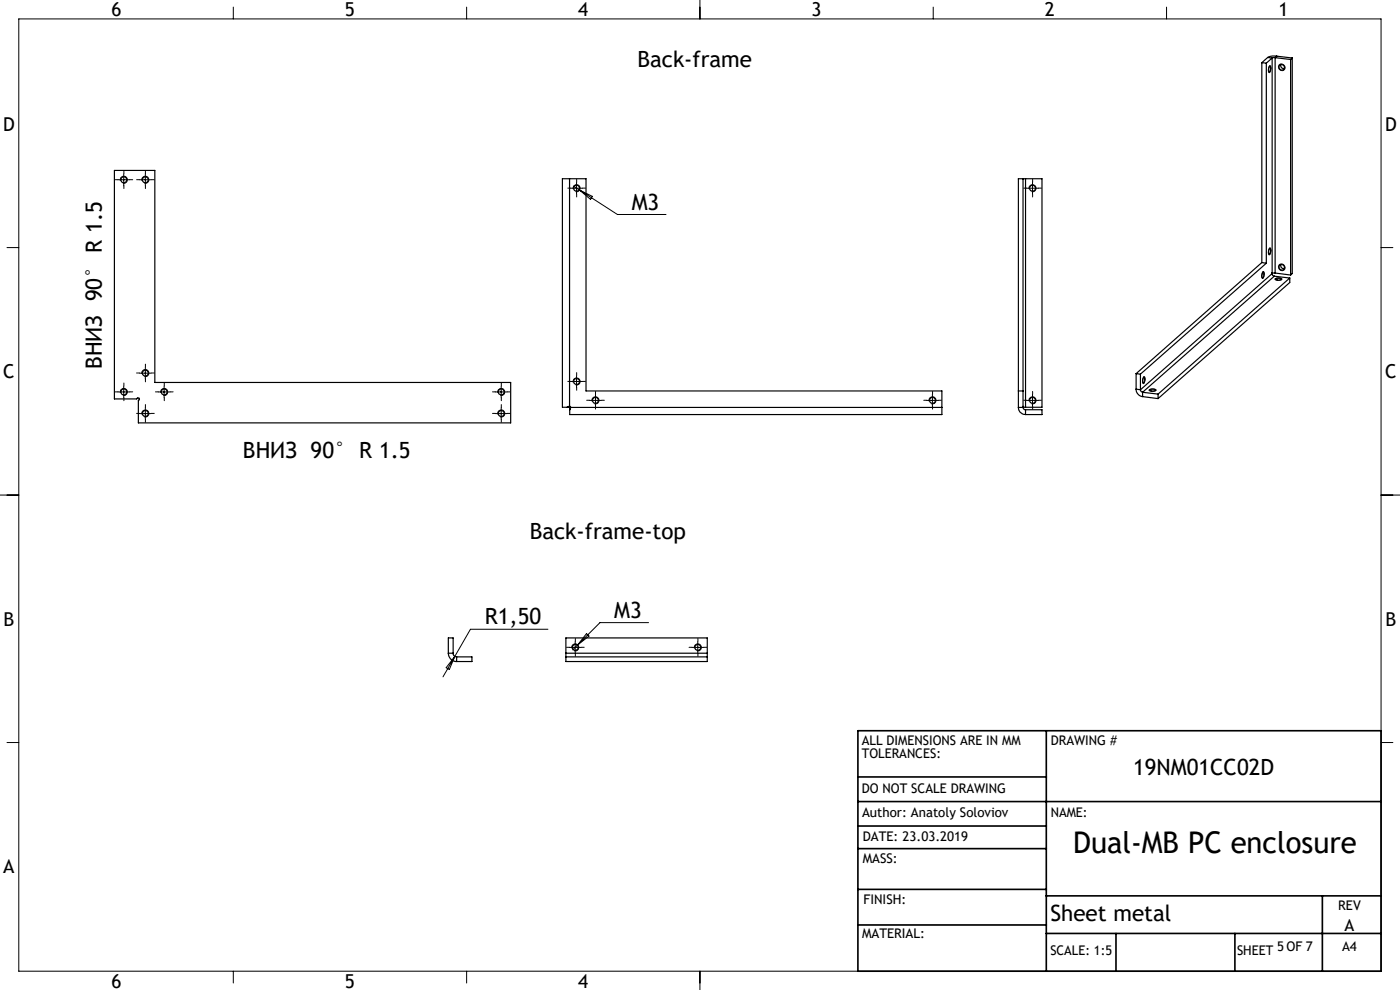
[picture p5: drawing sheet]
<svg xmlns="http://www.w3.org/2000/svg" width="297mm" height="210mm" viewBox="0 0 297 210" stroke-linecap="round" stroke-linejoin="round" font-family="sans-serif">
<g fill="none" stroke="#000" stroke-width=".21">
<path d="M4 4h289v202h-289zM49.5 1.5v2.5M99 1.5v2.5M148.5 0v4M198 1.5v2.5M247.5 1.5v2.5M269.3 13.9a1.02 1.02 0 0 1 .1 1.4l-.1 .1a.92 .92 0 0 1 0-1.4zM25 38.1h2.5M25.5 38.3a.75 .75 0 0 1 .7-.9 .75 .75 0 0 1 .8 .8 .75 .75 0 0 1-.9 .7M26.2 36.9v2.5M29.6 38.1h2.5M30.1 38.3a.76 .76 0 0 1 .6-.9 .76 .76 0 0 1 .9 .8 .76 .76 0 0 1-.9 .7"/>
<path d="M30.8 36.9v2.5M121.1 39.9h2.5M121.7 39.5l1.2 .8M122.3 38.7v2.5M217.8 39.9h2.5M219 38.7v2.5M1.5 52.5h2.5M121.6 40.1a.74 .74 0 0 1 .7-.9 .74 .74 0 0 1 .8 .8 .74 .74 0 0 1-1 .6M122.9 40.3l8.1 5.2h10.3M122.9 40.3l2.8 1.4-.4 .6zM218.3 40.1a.74 .74 0 0 1 .7-.9 .74 .74 0 0 1 .8 .8 .74 .74 0 0 1-.9 .6M267.9 57.6a1.02 1.02 0 0 1 .1 1.4h-.1a.92 .92 0 0 1 0-1.3z"/>
<path d="M269.3 52.6a.19 .19 0 0 1 .3 0 .19 .19 0 0 1 0 .3v.7l-.3 .4a.92 .92 0 0 1 0-1.3zM270.5 59.2a1.25 1.25 0 0 1 1.5 .1 1.12 1.12 0 0 1-1.5-.1zM293 52.5h2.5M29.6 79.2h2.5M30.1 79.3a.75 .75 0 0 1 .6-.9 .75 .75 0 0 1 .9 .8 .75 .75 0 0 1-.9 .7M30.8 77.9v2.5M122.3 79.7v2.5M242.6 79.9h.1a1.03 1.03 0 0 1-.2 1.4l-.1-.8zM25 83.1h2.5M25.5 83.3a.74 .74 0 0 1 .7-.9 .74 .74 0 0 1 .8 .8 .74 .74 0 0 1-.9 .6M26.2 81.9v2.5M29.6 87.7h2.5"/>
<path d="M30.1 87.9a.76 .76 0 0 1 .6-1 .76 .76 0 0 1 .9 .8 .76 .76 0 0 1-.9 .7M30.8 86.5v2.5M33.6 83.1h2.5M34.1 83.3a.74 .74 0 0 1 .7-.9 .74 .74 0 0 1 .8 .8 .74 .74 0 0 1-1 .6M34.8 81.9v2.5M105.1 83.1h2.5M105.1 87.7h2.5M105.6 83.3a.74 .74 0 0 1 .7-.9 .74 .74 0 0 1 .8 .8 .74 .74 0 0 1-.9 .6M105.6 87.9a.75 .75 0 0 1 .7-.9 .75 .75 0 0 1 .8 .8 .75 .75 0 0 1-.9 .6M106.3 81.9v2.5M106.3 86.5v2.5M121.1 80.9h2.5"/>
<path d="M121.6 81.1a.75 .75 0 0 1 .7-.9 .75 .75 0 0 1 .8 .8 .75 .75 0 0 1-1 .7M125.1 84.9h2.5M125.6 85.1a.75 .75 0 0 1 .6-.9 .75 .75 0 0 1 .9 .8 .75 .75 0 0 1-1 .6M126.3 83.7v2.5M196.6 84.9h2.5M197.1 85.1a.74 .74 0 0 1 .6-.9 .74 .74 0 0 1 .8 .8 .74 .74 0 0 1-.9 .6M197.8 83.7v2.5M217.8 84.9h2.5M218.3 85.1a.74 .74 0 0 1 .7-.9 .74 .74 0 0 1 .8 .8 .74 .74 0 0 1-.9 .6M219 83.7v2.5M243.8 82.7a1.23 1.23 0 0 1 1.5 .1 1.23 1.23 0 0 1-1.5-.1zM0 105h4"/>
<path d="M293 105h4M96.5 139.2l-2.5 4.4M96.5 139.2l-1.2 2.8-.6-.4zM116.2 133.5h-16.4l-3.3 5.7M120.8 137.3h2.5M121.3 137.5a.75 .75 0 0 1 .7-.9 .75 .75 0 0 1 .8 .8 .75 .75 0 0 1-1 .7M122 136.1v2.5M124.4 134.4l.6 .5-2.4 1.9zM137.6 132.1h-10.3l-5.8 5.8M146.8 137.3h2.5M147.3 137.5a.75 .75 0 0 1 .7-.9 .75 .75 0 0 1 .8 .8 .75 .75 0 0 1-1 .7M148 136.1v2.5"/>
<path d="M1.5 157.5h2.5M293 157.5h2.5M49.5 206v2.5M99 206v2.5M148.5 206v4"/>
<circle cx="271.9" cy="14.3" r=".69"/>
<circle cx="271.9" cy="56.7" r=".7"/>
</g>
<g fill="none" stroke="#000" stroke-width=".35">
<path d="M182 155h111v51h-111zM222 155v51M182 170h111M182 164.8h40M182 175.2h40M182 196.2h40M182 188.7h40M182 180h40M222 190h71M222 198h71M236.7 198v8M262 198v8"/>
<path d="M280.5 190v16"/>
</g>
<g fill="none" stroke="#000" stroke-width=".21" stroke-dasharray="15.2 1.3 1.3 1.3">
<path d="M25 38.1h-.6M26.3 36.9v-.7M26.3 39.4v.6M27.5 38.1h.7M29.6 38.1h-.6M30.9 36.9v-.7M30.9 39.4v.6M32.1 38.1h.6M121.1 39.9h-.6M122.3 38.7v-.7M123.6 39.9h.6M217.8 39.9h-.6"/>
<path d="M219.1 38.7v-.7M220.3 39.9h.6M122.3 41.2v.6M219.1 41.2v.6M29.6 79.1h-.6M30.9 77.9v-.7M32.1 79.1h.6M122.3 79.7v-.7M25 83.1h-.6M26.3 81.9v-.7M26.3 84.4v.6M27.5 83.1h.7"/>
<path d="M29.6 87.7h-.6M30.9 80.4v.6M30.9 86.4v-.6M30.9 88.9v.7M32.1 87.7h.6M33.6 83.1h-.6M34.9 81.9v-.7M34.9 84.4v.6M36.1 83.1h.6M105.1 83.1h-.6M105.1 87.7h-.6M106.4 81.9v-.7"/>
<path d="M106.4 84.4v.6M106.4 86.4v-.6M106.4 88.9v.7M107.6 83.1h.6M107.6 87.7h.6M121.1 80.9h-.6M122.3 82.2v.6M123.6 80.9h.6M125.1 84.9h-.6M126.3 83.7v-.7M126.3 86.2v.6M127.6 84.9h.6"/>
<path d="M196.6 84.9h-.6M197.8 83.7v-.7M197.8 86.2v.6M199.1 84.9h.6M217.8 84.9h-.6M219.1 83.7v-.7M219.1 86.2v.6M220.3 84.9h.6M120.8 137.3h-.6M122.1 136.1v-.7M122.1 138.6v.6M123.3 137.3h.6"/>
<path d="M146.8 137.3h-.6M148.1 136.1v-.7M148.1 138.6v.6M149.3 137.3h.6"/>
</g>
<g fill="none" stroke="#000" stroke-width=".25">
<path d="M267.7 13.3l.9 .1M267.7 13.3v42.4M268.6 13.4v42.4M268.9 12.2l1 .1M268.9 12.2l-1.2 1.1M269.3 14.1a.35 .35 0 0 1 .3 .2 .35 .35 0 0 1-.1 .4v.1a.27 .27 0 0 1 0 .3 .27 .27 0 0 1-.3 .1l-.1-.6zM269.9 12.3l-1.3 1.1M269.9 12.3v45.5M270.5 12.2l-.6 .1M270.5 12.2l3.3 .4M270.5 12.2v45.7M270.9 11.9h-1l-1 .3"/>
<path d="M270.9 11.9l3.2 .4M270.9 11.9l-.4 .3M271.7 13.7a.69 .69 0 0 0 .8 .9M273.8 12.6v45.7M274.1 12.3l-.3 .3M274.1 12.3v45.7l-.3 .3M24.3 36.2h8.5v44.9h75.5v8.6h-78.9v-4.7l.1-.2a.26 .26 0 0 0 0-.4 .26 .26 0 0 0-.4 0l-.1 .2h-4.7zM120.8 37.9h-1.5v48.5h1M120.8 37.9h3.5v45h75.5v3.5M120.8 37.9v48.3M217 37.9h.6M217 37.9h-1v48.5"/>
<path d="M217 37.9v48.5M217.6 37.9h3.5v48.5h-3.5M217.6 37.9v48.5M267.7 55.7l.9 .1M267.7 55.7l-26.7 23.6M267.9 57.7a.77 .77 0 0 1 .1 1.1l-.1 .1a.39 .39 0 0 1-.3-.3 .39 .39 0 0 1 .1-.4zM268.6 55.8l-26.7 23.6M269.3 52.8a.41 .41 0 0 1 .3 .3 .41 .41 0 0 1-.1 .4v.2a.22 .22 0 0 1-.3 .2 .22 .22 0 0 1-.1-.4zM269.8 58.1l.5 .5M269.8 58.1l-27.9 24.6M269.8 57.9l.1 .1M269.8 57.8h.1"/>
<path d="M269.9 57.8l-.1 .3M269.9 57.8h.1M269.9 57.8v.2M270.3 58.6l-27.9 24.6M270.3 58.6l3.3 .4M270.5 57.9l-.6 .1M270.5 57.9l3.3 .4M270.6 59.1l.8-.1a.24 .24 0 0 1 .3 0 .24 .24 0 0 1 0 .3l-.8 .1-.3-.1zM271.7 56.1a.66 .66 0 0 0 .8 .9M273.6 59l-27.9 24.6M273.6 59v.9l-27.9 24.7M241 79.3l.9 .1"/>
<path d="M241 79.3v3.2M241.9 79.4v3.3M120.5 86.2l-.2 .2M120.5 86.2h.2M120.7 86.2l-.1 .2h-.3M120.8 86.2l.3 .2M120.8 86.2h-.3M120.8 86.2h-.1M121 86.5v.2M121 86.7l-.1 .2M121 86.5l-.1 .1v.3M121.1 86.4l-.1 .3"/>
<path d="M121.1 86.4h78.7M121.1 86.4l-.1 .1M199.8 86.4v1.5h-78.9v-1M216 86.4a1.5 1.5 0 0 0 1.6 1.5M216 82.9h1M216 86.4h1M217 86.4l.1 .3 .5 .2M217 86.2h.1M217 86.4h.1M217.1 86.4h.5M217.1 86.2v.2M217.6 86.9h3.5v1h-3.5"/>
<path d="M217.6 86.9v1M241 82.5a1.57 1.57 0 0 0 1.4 1.6M241 82.5l.9 .2M241.9 82.7l.2 .3 .3 .2M242.4 83.2l3.3 .4M242.4 84.1l3.3 .5M242.4 83.2v.9M242.6 80l.2 .1 .1 .5a.4 .4 0 0 1-.1 .4 .4 .4 0 0 1-.3 .2l-.1-.6zM243.9 82.7l1-.1a.21 .21 0 0 1 .2 .2 .21 .21 0 0 1-.3 .1l-.2 .1a.48 .48 0 0 1-.7-.3zM245.7 83.6v1M95.1 138.6l.1 .6 .4 .6 .5 .4 .8 .1M95.1 138.6h1"/>
<path d="M95.1 138.6v-3.3h1v3.3M96.1 138.6l.2 .5 .6 .2M96.9 139.3v1M96.9 139.3h3.2v1h-3.2M120.1 138.6v.7M120.1 138.6h29.9M120.1 138.6v-3.3h29.9v3.3M120.1 139.3h29.9M120.1 139.3v1h29.9v-1M150 138.6v.7"/>
<circle cx="271.9" cy="14.2" r=".59"/>
<circle cx="26.3" cy="38.1" r=".62"/>
<circle cx="30.8" cy="38.1" r=".63"/>
<circle cx="122.3" cy="39.9" r=".63"/>
<circle cx="219" cy="39.9" r=".63"/>
<circle cx="271.9" cy="56.7" r=".58"/>
<circle cx="30.8" cy="79.1" r=".63"/>
<circle cx="26.3" cy="83.1" r=".62"/>
<circle cx="30.8" cy="87.7" r=".62"/>
<circle cx="34.8" cy="83.1" r=".62"/>
<circle cx="106.3" cy="87.7" r=".62"/>
<circle cx="106.3" cy="83.1" r=".63"/>
<circle cx="122.3" cy="80.9" r=".63"/>
<circle cx="126.3" cy="84.9" r=".62"/>
<circle cx="197.8" cy="84.9" r=".62"/>
<circle cx="219.1" cy="84.9" r=".62"/>
<circle cx="122" cy="137.3" r=".61"/>
<circle cx="148" cy="137.3" r=".61"/>
</g>
<text font-size="6.3" x="227.7" y="180.9">Dual-MB PC enclosure</text>
<g font-size="4.7">
<text x="135.2" y="14.3">Back-frame</text>
<text x="134" y="44.5">M3</text>
<text x="21.6" y="78.3" transform="rotate(-90 21.6 78.3)">ВНИЗ 90° R 1.5</text>
<text x="51.5" y="97.2">ВНИЗ 90° R 1.5</text>
<text x="112.4" y="114.4">Back-frame-top</text>
<text x="130.3" y="131">M3</text>
<text x="102.8" y="132.4">R1,50</text>
<text x="240.4" y="164.3">19NM01CC02D</text>
<text x="222.8" y="195.3">Sheet metal</text>
</g>
<g font-size="4.1">
<text x="23.7" y="3.4">6</text>
<text x="73.2" y="3.4">5</text>
<text x="122.7" y="3.4">4</text>
<text x="172.2" y="3.4">3</text>
<text x="221.7" y="3.4">2</text>
<text x="271.2" y="3.4">1</text>
<text x=".7" y="27.8">D</text>
<text x="293.8" y="27.8">D</text>
<text x=".7" y="80.3">C</text>
<text x="293.9" y="80.3">C</text>
<text x=".7" y="132.8">B</text>
<text x="293.9" y="132.8">B</text>
<text x=".7" y="185.3">A</text>
<text x="23.7" y="209.6">6</text>
<text x="73.2" y="209.6">5</text>
<text x="122.7" y="209.6">4</text>
</g>
<text font-size="3.5" x="285.2" y="197.4">A</text>
<g font-size="2.8">
<text x="182.8" y="158">ALL DIMENSIONS ARE IN MM</text>
<text x="182.8" y="160.8">TOLERANCES:</text>
<text x="222.9" y="157.9">DRAWING #</text>
<text x="182.8" y="168.2">DO NOT SCALE DRAWING</text>
<text x="182.9" y="173.4">Author: Anatoly Soloviov</text>
<text x="222.9" y="173.4">NAME:</text>
<text x="183" y="178.4">DATE: 23.03.2019</text>
<text x="183" y="183.1">MASS:</text>
<text x="183.2" y="191.7">FINISH:</text>
<text x="283.9" y="193">REV</text>
<text x="182.9" y="198.9">MATERIAL:</text>
<text x="222.8" y="202.7">SCALE: 1:5</text>
<text x="262.4" y="202.7">SHEET</text>
<text x="270.9" y="201.7">5 OF 7</text>
<text x="284.7" y="201.7">A4</text>
</g>
</svg>
